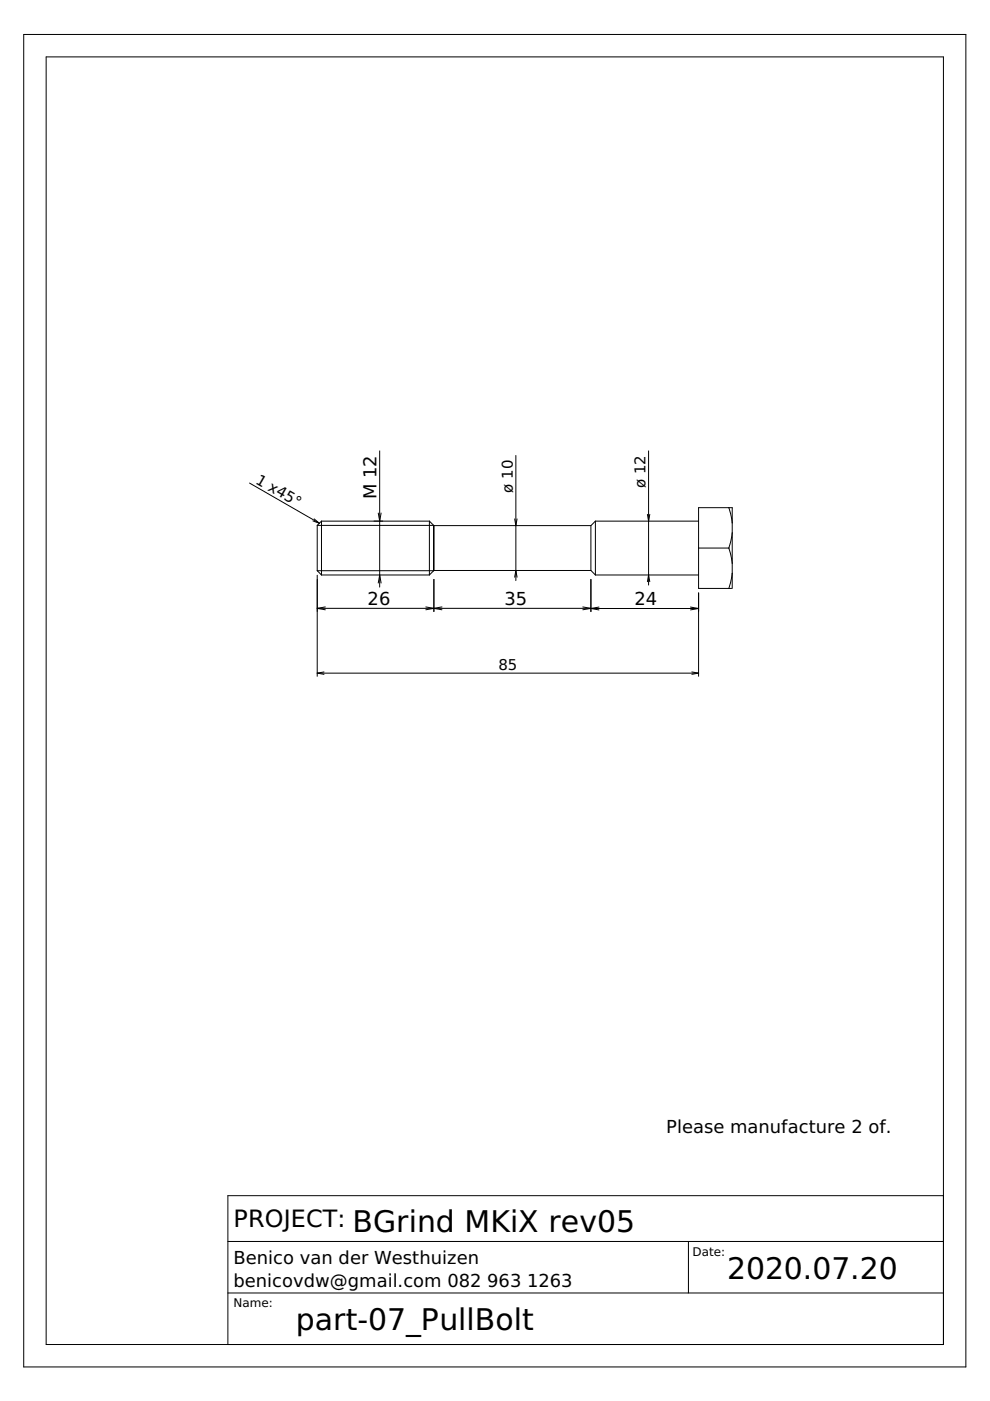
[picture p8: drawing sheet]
<svg xmlns="http://www.w3.org/2000/svg" width="210mm" height="297mm" viewBox="0 0 210 297" stroke-linecap="round" stroke-linejoin="round" font-family="sans-serif">
<g fill="none" stroke="#000" stroke-width=".21">
<path d="M5 7.3h199.8v282.5h-199.8zM9.8 12.1h190.2v273h-190.2zM80.5 95.6v28.9M109.4 96.6v26.5M137.5 95.6v28.4M52.9 102.4l14.8 8.5M66.3 110.4l1.4 .5M66.6 110l1.1 .9M67.3 111.4v9.6M67.3 111.4h24.6v9.6M68.2 110.5h22.8M68.2 110.5v11.4"/>
<path d="M68.2 110.5l-.9 .9M80.2 108.8l.3 1.7 .3-1.7M91 110.5v11.4M91 110.5l1 .9M92 111.4v9.6M92 111.4h33.3M109.1 110l.3 1.4 .2-1.4M125.3 111.4v9.6M126.2 110.5h21.9M126.2 110.5v11.4M126.2 110.5l-.9 .9M137.3 109.1l.2 1.4 .3-1.4"/>
<path d="M148.1 116.2h6.4M154.5 107.6l.7 3.3M154.5 116.2h.1M154.5 116.2l.7 3.2M155.2 113l-.7 3.2M67.3 129h58l-1.7 .3M67.3 122v21.4M67.3 129l1.7 .3M67.3 121h24.6M67.3 121l.9 .9M68.2 121.9h22.8M69 128.7l-1.7 .3"/>
<path d="M80.2 123.6l.3-1.7 .3 1.7M90.3 128.7l3.4 .6M91.9 121l-.9 .9M92 122.9v6.7M92 121h33.3M92 121h-.1M93.7 128.7l-3.4 .6M109.1 122.4l.3-1.4 .2 1.4M123.6 128.7l3.4 .6M125.3 122.9v6.8M125.3 121l.9 .9M126.2 121.9h21.9"/>
<path d="M127 128.7l-1.7 .3h22.8M137.3 123.3l.2-1.4 .3 1.4M146.4 128.7l1.7 .3M148.1 125.7v17.7M148.1 129l-1.7 .3M155.1 124.8h-7v-17.2h7.1v17.2M155.2 121.5l-.7 3.3M67.3 142.7h80.8M67.3 142.7l1.4 .3M68.7 142.5l-1.4 .2M146.7 142.5l1.4 .2M148.1 142.7l-1.4 .3"/>
<path d="M200 253.5h-151.7v31.6M48.3 274.1h151.7M48.3 263.2h151.7M146 263.2v10.9"/>
</g>
<g font-size="6.3">
<text x="74.7" y="261.2">BGrind MKiX rev05</text>
<text x="154.2" y="271.3">2020.07.20</text>
<text x="62.7" y="281.9">part-07_PullBolt</text>
</g>
<text font-size="5.1" x="49.5" y="260.2">PROJECT:</text>
<g font-size="3.8">
<text x="79.8" y="105.9" transform="rotate(-90 79.8 105.9)">M 12</text>
<text x="78" y="128.3">26</text>
<text x="107" y="128.3">35</text>
<text x="134.6" y="128.3">24</text>
<text x="141.2" y="240.2">Please manufacture 2 of.</text>
<text x="49.5" y="268">Benico van der Westhuizen</text>
<text x="49.5" y="272.9">benicovdw@gmail.com 082</text>
<text x="103.3" y="272.9">963</text>
<text x="111.8" y="272.9">1263</text>
</g>
<g font-size="3.2">
<text x="54.1" y="102.3" transform="rotate(30 54.1 102.3)">1 x45°</text>
<text x="108.7" y="104.5" transform="rotate(-90 108.7 104.5)">ø 10</text>
<text x="136.8" y="103.5" transform="rotate(-90 136.8 103.5)">ø 12</text>
<text x="105.7" y="142.1">85</text>
</g>
<g font-size="2.5">
<text x="146.8" y="266.3">Date:</text>
<text x="49.5" y="277.1">Name:</text>
</g>
</svg>
